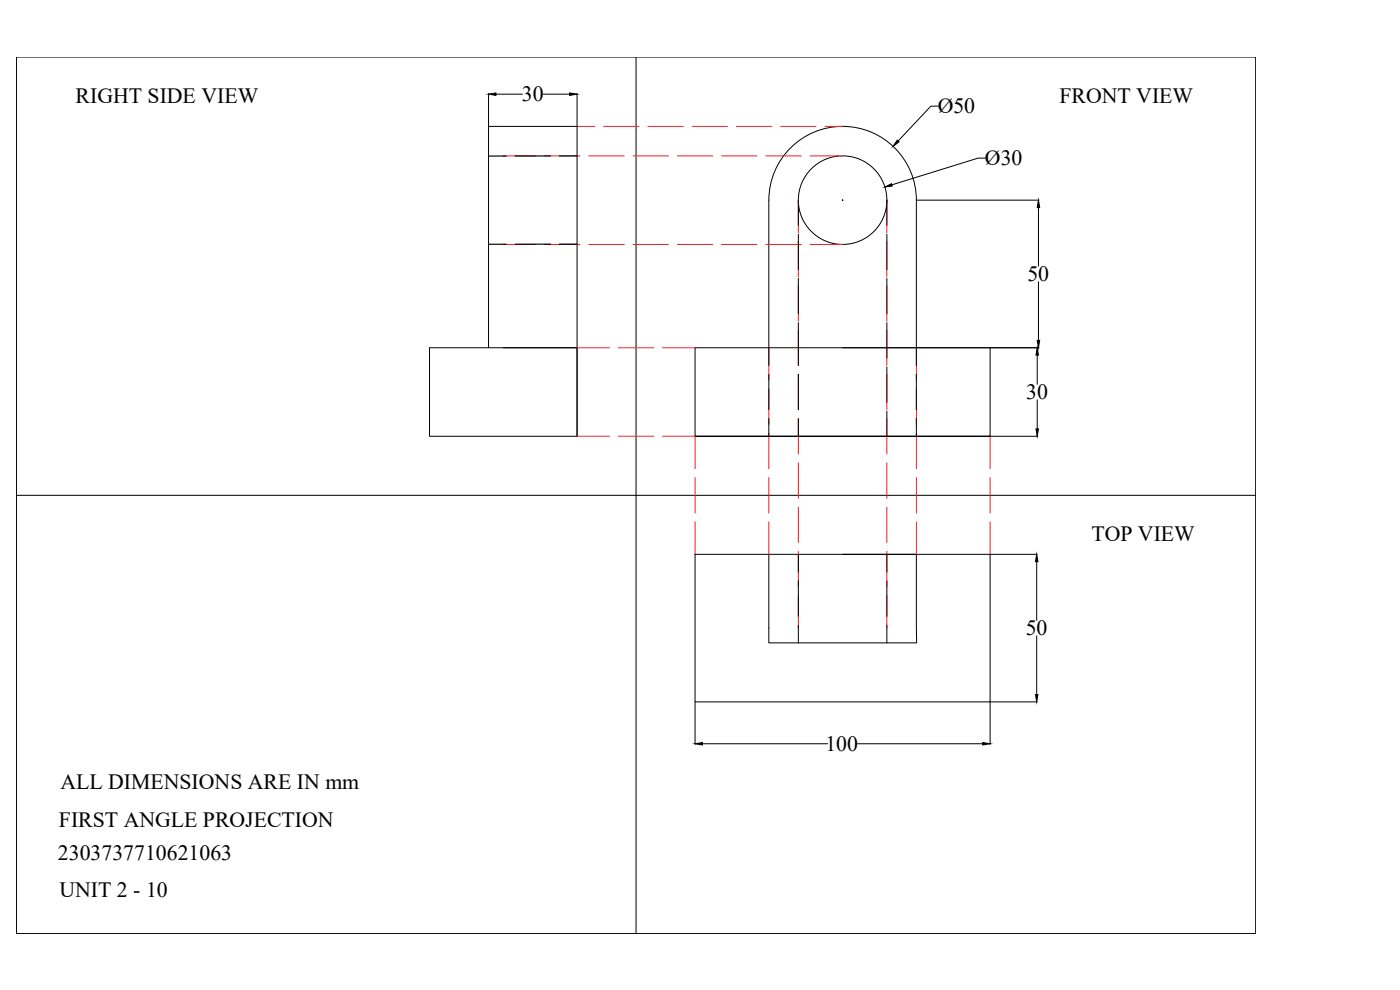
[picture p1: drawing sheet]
<svg xmlns="http://www.w3.org/2000/svg" width="420mm" height="297mm" viewBox="0 0 420 297" stroke-linecap="round" stroke-linejoin="round" font-family="sans-serif">
<!-- layer: 0 -->
<g fill="none" stroke="#000" stroke-width=".3">
<path d="M4.9 17.1h371.9v263h-371.9zM190.9 17.1v263M146.6 28.1v9.8M148.8 28.3h8M163 28.3h8M173.2 28.1v9.8M281.6 31.9h-2.2l-9.9 10.4M252.9 60v.1M295.7 47.4h-2.2l-25.8 8.1M239.6 60.1v7.5M239.6 70.2v10.7M252.8 60.1h.1"/>
<path d="M266.2 60.1v7.5M266.2 70.2v10.7M275.1 60.1h36.7M311.7 62.3v17.6M239.6 96.8v12.9M239.6 83.5v10.7M266.2 83.5v10.7M266.2 96.8v10.6M311.7 84.5v17.6M128.9 104.3h44.3v26.6h-44.3zM146.6 104.3v-66.4h26.6v66.4h-22.2M173.2 104.3v26.6"/>
<path d="M230.7 112.3v10.6M239.6 112.3v10.6M252.9 104.3h22.1v-44.2a22.1 22.1 0 0 0-22.1-22.2 22.1 22.1 0 0 0-22.2 22.2v49.6M266.2 110.1v10.6M275 104.3v5.4M275 112.3v10.6M275.1 104.3h36.7M311.3 106.5v8.8M311.3 119.9v8.8M208.6 130.9v-26.6h88.5v26.6h-88.5h88.5M230.7 125.6v5.3M239.6 125.6v5.3"/>
<path d="M266.2 123.4v7.5M275 125.6v5.3M297.2 130.9h14.2M4.9 148.6h371.9M208.6 166.3h88.5v44.3h-88.5zM230.7 166.3v26.6h44.4l-.1-26.6h-22.1M239.6 166.3v5.3M239.6 174.3v10.6M266.2 166.3v5.3M266.2 174.3v10.6M297.2 166.3h14.1M311.1 168.5v17.6"/>
<path d="M239.6 187.6v5.3M266.2 187.6v5.3M311.1 190.8v17.6M208.6 210.7v12.6M297.1 210.7v12.6M297.2 210.6h14.1M210.8 223.2h37.6M257.4 223.2h37.5"/>
<circle cx="252.9" cy="60.1" r="13.3"/>
</g>
<g fill="none" stroke="#ed1f24" stroke-width=".3">
<path d="M173.2 37.9h5.3M181.2 37.9h10.6M194.4 37.9h10.7M207.7 37.9h10.6M221 37.9h10.6M234.3 37.9h10.6M247.6 37.9h5.3M151 46.8h9.8M163.4 46.8h10.7M176.7 46.8h10.6M190 46.8h10.6M203.3 46.8h10.6"/>
<path d="M216.6 46.8h10.6M229.8 46.8h10.7M243.1 46.8h9.8M151 73.3h9.8M163.4 73.3h10.7M176.7 73.3h10.6M190 73.3h10.6M203.3 73.3h10.6M216.6 73.3h10.6M229.8 73.3h10.7M239.6 60.1v9.7M239.6 72.5v10.6"/>
<path d="M243.1 73.3h9.8M266.2 60.1v9.7M266.2 72.5v10.6M239.6 85.7v10.7M239.6 99v10.7M266.2 85.7v10.7M266.2 99v10.7M173.2 104.3h9.7M185.6 104.3h10.6M198.9 104.3h9.7M230.7 104.3v9.8M230.7 116.7v10.7"/>
<path d="M239.6 112.3v10.6M266.2 112.3v10.6M275 104.3v9.8M275 116.7v10.7M173.2 130.9h9.7M185.6 130.9h10.6M198.9 130.9h9.7v9.7M230.7 130v10.6M239.6 125.6v10.6M239.6 138.9v10.6M266.2 125.6v10.6M266.2 138.9v10.6"/>
<path d="M275 130v10.6M297.1 130.9v9.7M208.6 143.3v10.6M208.6 156.6v9.7M230.7 143.3v10.6M230.7 156.6v9.7M239.6 152.2v10.6M266.2 152.2v10.6M275 143.3v10.6M275 156.6v9.7M297.1 143.3v10.6M297.1 156.6v9.7"/>
<path d="M239.6 165.4v10.7M239.6 178.7v9.8M266.2 165.4v10.7M266.2 178.7v9.8"/>
</g>
<path d="M146.6 28.3l2.2-.4v.7zM171 27.9l2.2 .4-2.2 .3zM265.6 56.1l2-1 .2 .7zM269.3 42.1l.5 .5-1.8 1.3zM311.7 60.1l.3 2.2h-.7zM311.3 104.3l.4 2.2h-.8zM311.3 102.1h.7l-.3 2.2zM310.9 128.7h.8l-.4 2.2zM311.1 166.3l.4 2.2h-.7zM310.8 208.4h.7l-.4 2.2zM208.6 223.2l2.2-.4v.7zM294.9 222.8l2.2 .4-2.2 .3z" fill="#000" stroke="#000" stroke-width=".3"/>
<path d="M151.9 46.8h-5.3M165.2 46.8h-10.6M173.2 46.8h-5.3M151.9 73.3h-5.3M165.2 73.3h-10.6M173.2 73.2l-5.3 .1" fill="none" stroke="#000" stroke-width=".35"/>
<g font-size="6.5">
<text x="22.7" y="31">RIGHT SIDE VIEW</text>
<text x="156.6" y="30.4">30</text>
<text x="281.4" y="34">Ø50</text>
<text x="318" y="31">FRONT VIEW</text>
<text x="295.6" y="49.6">Ø30</text>
<text x="308.3" y="84.4">50</text>
<text x="308" y="119.8">30</text>
<text x="327.5" y="162.3">TOP VIEW</text>
<text x="307.8" y="190.6">50</text>
<text x="247.7" y="225.3">100</text>
<text x="18.1" y="236.7">ALL DIMENSIONS ARE IN mm</text>
<text x="17.7" y="248">FIRST ANGLE PROJECTION</text>
<text x="17.4" y="258">2303737710621063</text>
<text x="17.9" y="269.1">UNIT 2 - 10</text>
</g>
</svg>
